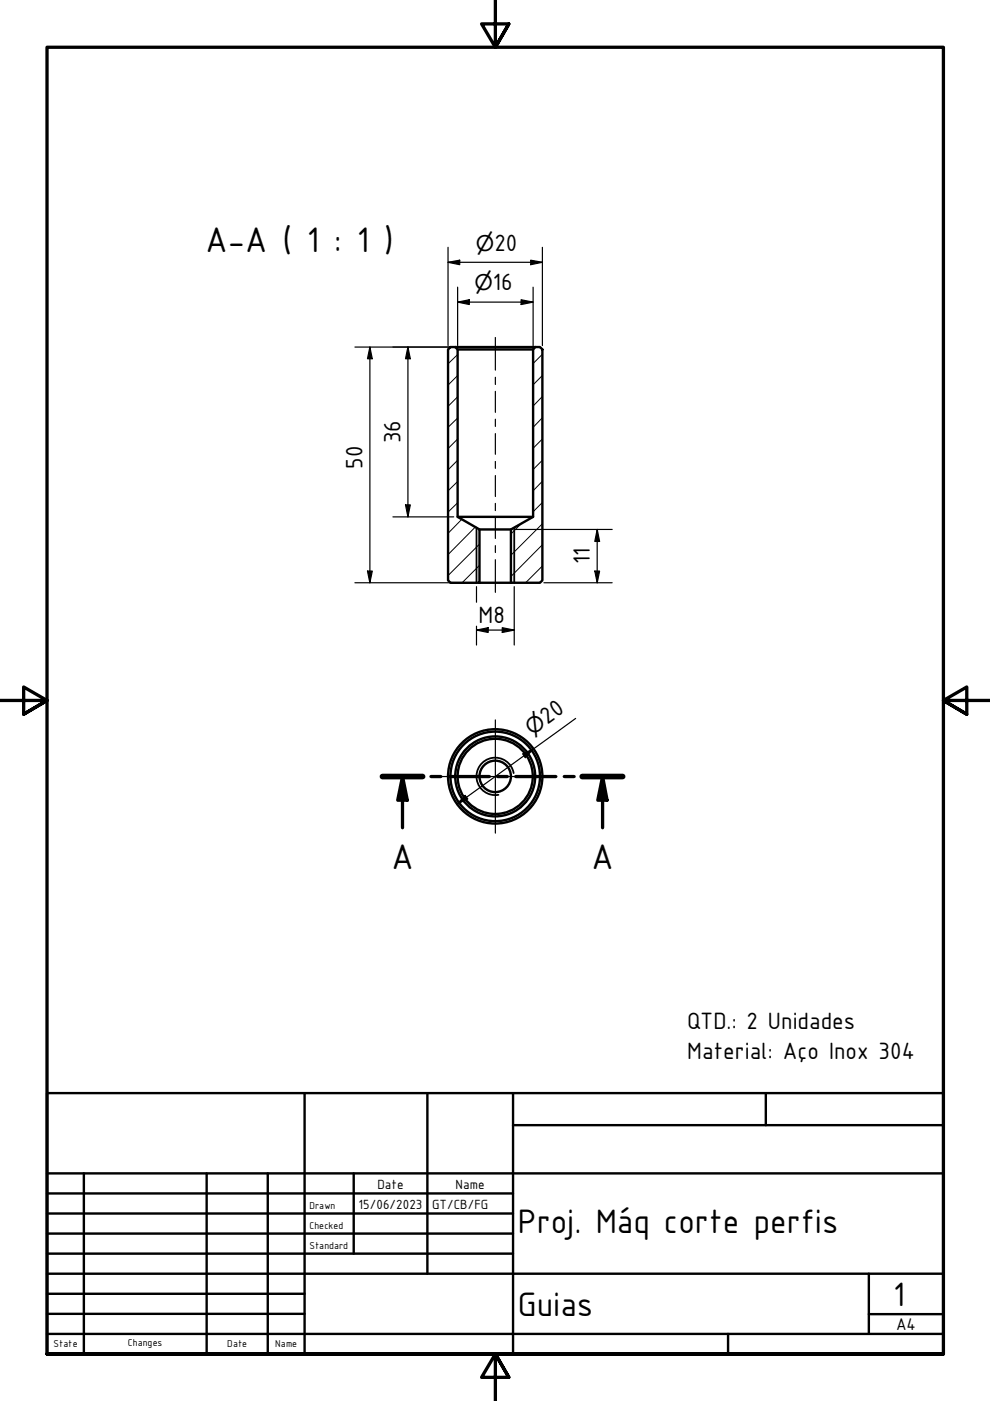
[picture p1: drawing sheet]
<svg xmlns="http://www.w3.org/2000/svg" width="210mm" height="297mm" viewBox="0 0 210 297" stroke-linecap="round" stroke-linejoin="round" font-family="sans-serif">
<!-- layer: Hatch (ISO) -->
<g fill="none" stroke="#000" stroke-width=".21">
<path d="M97 79.6l-2 2M97 75.2l-2 1.9M115 79.6l-2 2M115 75.1l-2 2M97 97.6l-2 2M97 93.1l-2 2M97 88.6l-2 2M97 84.1l-2 2.1M115 97.6l-2 2M115 93.1l-2 1.9M115 88.6l-2 2M115 84.1l-2 2"/>
<path d="M97 106.6l-2 2M97 102.1l-2 2M97.9 110.1l-2.9 3M100.8 111.7l-5.8 5.9M101.7 119.9l-3.7 3.7M101.7 115.4l-6.7 6.6M110.6 111l-2.3 2.2M115 115.5l-6.7 6.7M115 111l-6.7 6.7M115 106.5l-2 2M115 102l-2 2.1M115 120l-3.6 3.6"/>
</g>
<!-- layer: Visible (ISO) -->
<g fill="none" stroke="#000" stroke-width=".51">
<path d="M95 74.1l.5-.5h1l.5 .5v35.5l4.7 2.7v11.3h-6.2l-.5-.6zM96.5 73.6h17M97 74.1h16M113.5 73.6h1l.5 .5v48.9l-.5 .6h-6.2v-11.3l4.7-2.7v-35.5zM97 109.6h16M101.7 112.3h6.6M101.7 123.6h6.6"/>
<circle cx="105" cy="164.6" r="8.5"/>
<circle cx="105" cy="164.6" r="8"/>
<circle cx="105" cy="164.6" r="3.3"/>
<circle cx="105" cy="164.6" r="9.5"/>
<circle cx="105" cy="164.6" r="10"/>
</g>
<!-- layer: Visible Narrow (ISO) -->
<path d="M101 111.9v11.7M109 111.9v11.7M108.9 163.9a4 4 0 0 0-4.6-3.2 4 4 0 0 0-3.2 4.6 4 4 0 0 0 4.6 3.2" fill="none" stroke="#000" stroke-width=".38"/>
<!-- layer: Section Line (ISO) -->
<path d="M81.1 164.6h8.5M85.3 164.6l1.1 5.1h-2.1zM85.3 164.6v10.9M91.4 164.6h2.1M95.2 164.6h8.6M105.5 164.6h2.1M109.3 164.6h8.6M119.6 164.6h2.1M123.4 164.6h8.6M127.8 164.6l.9 5.1h-2zM127.8 164.6v10.9" fill="none" stroke="#000" stroke-width=".7"/>
<path d="M81.1 164.6h8.5M123.4 164.6h8.6" fill="none" stroke="#000" stroke-width="1.2"/>
<g fill="#000">
<path d="M85.3 164.6l1.1 5.1h-2.1z" fill-rule="evenodd"/>
<path d="M127.8 164.6l.9 5.1h-2z" fill-rule="evenodd"/>
</g>
<!-- layer: Border (ISO) -->
<path d="M105 0v10l-2.9-4.9h5.8l-2.9 4.9 2.9-4.9M0 148.5h10l-5-2.8v5.7l5-2.9-5 2.9M210 148.5h-10l5-2.8v5.7l-5-2.9 5 2.9M10 287.1v-277.1h190v277.1h-190h190M107.9 292l-2.9-4.9 2.9 4.9h-5.8l2.9-4.9v9.9" fill="none" stroke="#000" stroke-width=".7"/>
<!-- layer: Title (ISO) -->
<g fill="none" stroke="#000" stroke-width=".51">
<path d="M10 231.8h190v55.3h-190zM64.6 231.8v55.3M90.6 231.8v38.3M108.8 238.6h91.2M108.8 231.8v55.3M162.4 231.8v6.8M10 253h98.8M10 257.3h98.8M10 248.8h190M17.8 248.8v38.3M43.8 248.8v38.3M56.8 248.8v38.3"/>
<path d="M75 248.8v17M10 261.5h98.8M10 265.8h98.8M10 270.1h190M10 274.3h54.6M10 278.6h54.6M184.2 278.6h15.8M184.2 270.1v12.7M10 282.8h190M154.4 282.8v4.3"/>
</g>
<!-- layer: Center Mark (ISO) -->
<path d="M105 152.6v24M93 164.6h24" fill="none" stroke="#000" stroke-width=".25"/>
<!-- layer: Dimension (ISO) -->
<g fill="none" stroke="#000" stroke-width=".25">
<path d="M95 55.6l2.5-.4v.9zM95 55.6h20M95 52.4v20.9M112.5 55.2l2.5 .4-2.5 .5zM115 52.4v20.9M75.2 73.6h20.5M78.4 73.6l.5 2.5h-1zM78.4 73.6v50M86.5 73.6l.5 2.5h-1zM86.5 73.6v36M97 64.1l2.5-.6v1.1zM97 64.1h16"/>
<path d="M97 60.9v12.4M110.5 63.5l2.5 .6-2.5 .5zM113 60.9v12.4M83.3 109.6h12.9M86 107h1l-.5 2.6zM109.1 112.3h20.7M126.6 112.3l.5 2.5h-1zM126.6 112.3v11.3M75.2 123.6h25.7M77.9 121.1h1l-.5 2.5zM101 133.6l2.5-.5v1zM101 133.6h8"/>
<path d="M101 124.4v3.3M101 132.8v4M106.5 133.1l2.5 .5-2.5 .5zM109 124.4v12.4M115.3 123.6h14.5M126.1 121.1h1l-.5 2.5zM110.8 159.8l2.3-1-1.7 1.8zM122 152.3l-25.1 18.2M98.6 168.6l.6 .8-2.3 1.1z"/>
</g>
<g fill="#000">
<path d="M95 55.6l2.5-.4v.9z" fill-rule="evenodd"/>
<path d="M112.5 55.2l2.5 .4-2.5 .5z" fill-rule="evenodd"/>
<path d="M78.4 73.6l.5 2.5h-1z" fill-rule="evenodd"/>
<path d="M86.5 73.6l.5 2.5h-1z" fill-rule="evenodd"/>
<path d="M97 64.1l2.5-.6v1.1z" fill-rule="evenodd"/>
<path d="M110.5 63.5l2.5 .6-2.5 .5z" fill-rule="evenodd"/>
<path d="M86 107h1l-.5 2.6z" fill-rule="evenodd"/>
<path d="M126.6 112.3l.5 2.5h-1z" fill-rule="evenodd"/>
<path d="M77.9 121.1h1l-.5 2.5z" fill-rule="evenodd"/>
<path d="M101 133.6l2.5-.5v1z" fill-rule="evenodd"/>
<path d="M106.5 133.1l2.5 .5-2.5 .5z" fill-rule="evenodd"/>
<path d="M126.1 121.1h1l-.5 2.5z" fill-rule="evenodd"/>
<path d="M98.6 168.6l.6 .8-2.3 1.1z" fill-rule="evenodd"/>
<path d="M110.8 159.8l2.3-1-1.7 1.8z" fill-rule="evenodd"/>
</g>
<!-- layer: Centerline (ISO) -->
<path d="M105 71.6v6.9M105 80v1.5M105 83v4.4M105 88.9v1.5M105 91.9v4.4M105 97.8v1.5M105 100.8v4.5M105 106.7v1.6M105 109.7v4.5M105 115.7v1.4M105 118.7v6.9" fill="none" stroke="#000" stroke-width=".25"/>
<g font-size="8.1">
<text x="43.6" y="53.3">A-A ( 1 : 1 )</text>
<text x="83" y="184.3">A</text>
<text x="125.4" y="184.3">A</text>
</g>
<g font-size="7.7">
<text x="109.8" y="261.4">Proj. Máq corte perfis</text>
<text x="109.8" y="278.9">Guias</text>
<text x="189.4" y="276.8">1</text>
</g>
<g font-size="5.4">
<text x="104.8" y="53.1">20</text>
<text x="104.5" y="61.6">16</text>
<text x="84.9" y="94" transform="rotate(-90 84.9 94)">36</text>
<text x="76.8" y="99.4" transform="rotate(-90 76.8 99.4)">50</text>
<text x="125" y="119.7" transform="rotate(-90 125 119.7)">11</text>
<text x="101.5" y="132">M8</text>
<text x="116" y="153.7" transform="rotate(-36 116 153.7)">20</text>
<text x="145.7" y="218.2">QTD.: 2 Unidades</text>
<text x="145.7" y="224.5">Material: Aço Inox 304</text>
</g>
<g font-size="4.6">
<text x="100.9" y="53.1">⌀</text>
<text x="100.6" y="61.6">⌀</text>
<text x="112.8" y="155.9" transform="rotate(-36 112.8 155.9)">⌀</text>
</g>
<text font-size="3.9" x="190" y="282">A4</text>
<g font-size="3">
<text x="76" y="256.3">15/06/2023</text>
<text x="80" y="252">Date</text>
<text x="91.6" y="256.3">GT/CB/FG</text>
<text x="96.6" y="252">Name</text>
</g>
<g font-size="2.3">
<text x="65.6" y="256.3">Drawn</text>
<text x="65.6" y="260.5">Checked</text>
<text x="65.6" y="264.8">Standard</text>
<text x="11.4" y="285.7">State</text>
<text x="27.1" y="285.4">Changes</text>
<text x="48.2" y="285.7">Date</text>
<text x="58.4" y="285.7">Name</text>
</g>
</svg>
